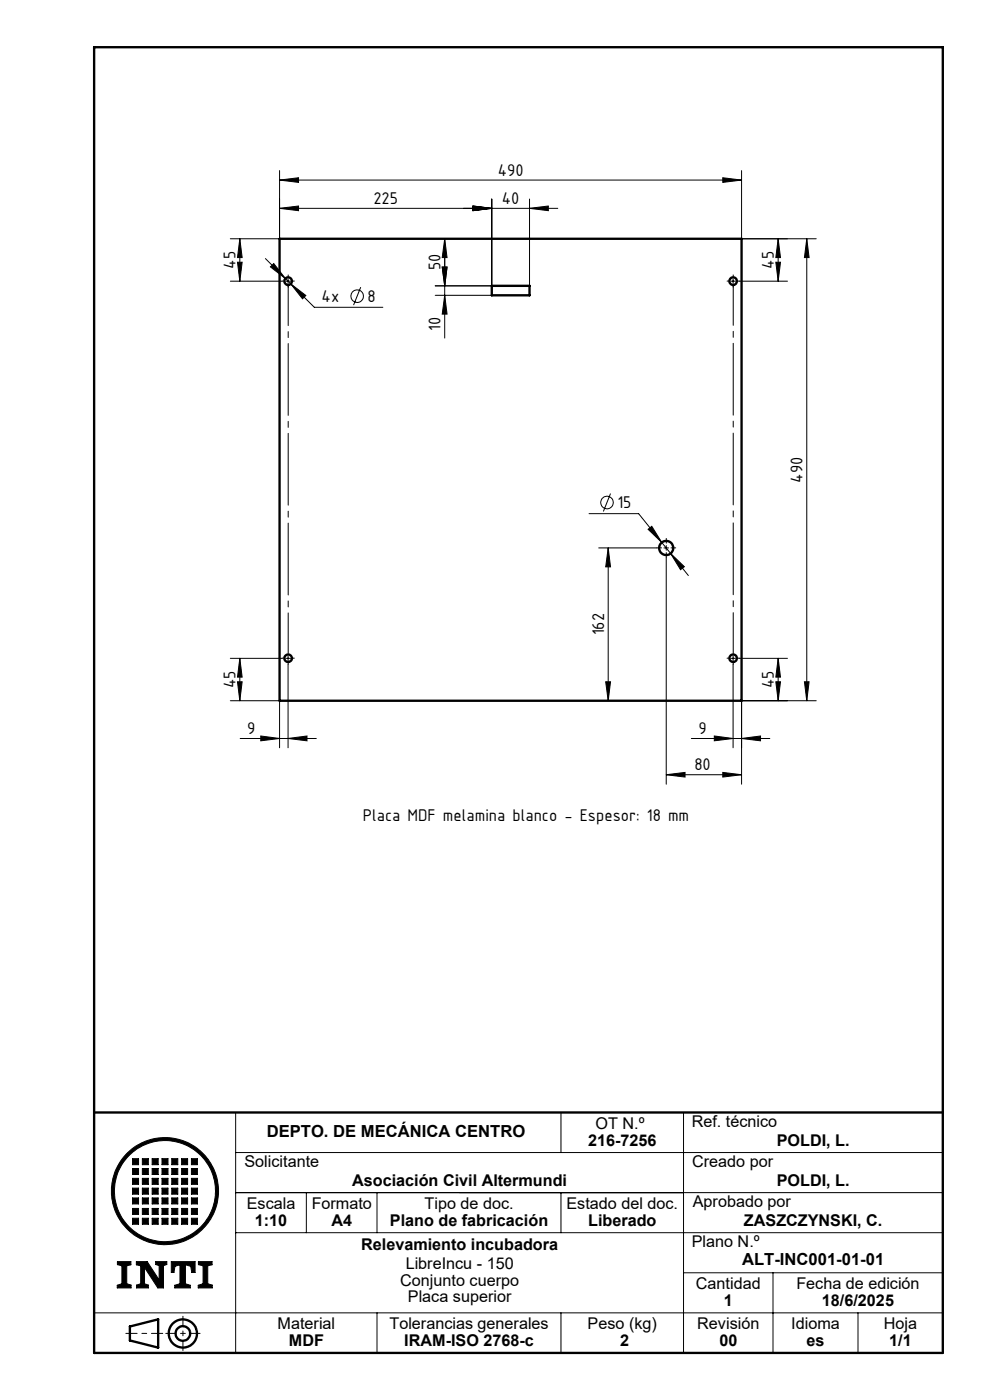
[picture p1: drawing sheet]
<svg xmlns="http://www.w3.org/2000/svg" width="210mm" height="297mm" viewBox="0 0 210 297" stroke-linecap="round" stroke-linejoin="round" font-family="sans-serif">
<g fill="none" stroke="#000" stroke-width=".21">
<path d="M59.3 38.2l4-.5v1zM59.3 36.2v14.5h-10.4M59.3 38.2h98M153.3 37.7l4 .5-4 .5zM157.3 36.2v14.5h15.8M48.9 59.7h10.9M50.4 55.6h1l-.5 4.1zM50.9 50.7v9M50.9 50.7l.5 3.9h-1zM56.3 54.9l5.4 5.3M57.4 56.6l.7-.7 2.4 3.2zM59.3 44.2l4-.5v1z"/>
<path d="M59.3 44.2h59M60.6 59.7h1M61.1 59.2v.9M93.8 56.7h1l-.5 3.9zM94.3 50.7v21M94.3 50.7l.5 3.9h-1zM100.3 43.7l4 .5-4 .5zM104.3 42.2v18.4h-12M112.3 44.2l4-.5v1zM112.3 42.2v18.4M155 59.7h1M155.5 59.2v.9"/>
<path d="M156.8 59.7h10.2M164.6 55.6h1l-.5 4.1zM165.1 50.7v9M165.1 50.7l.5 3.9h-1zM171.1 50.7v98M171.1 50.7l.5 3.9h-1zM61.7 60.2l3.2 2.5-.7 .7zM61.7 60.2l5 5h14.5M76.5 60.9l-1.5 3.8M92.3 62.6h12M94.3 62.6l.5 4h-1zM125 109h10.5l4.9 6.1"/>
<path d="M127 116.2h12.3M129 116.2v32.5M129 116.2l.5 4.1h-1zM129.5 104.7l-1.5 3.8M137.5 112.3l.8-.6 2.1 3.4zM140.4 115.1l1.8 2.3M140.8 116.2h1M141.3 115.7v1M141.3 118.2v48.2M142.2 117.4l3 2.8-.8 .7zM142.2 117.4l3.8 4.7M48.9 139.7h10.9"/>
<path d="M50.9 139.7v9M50.9 139.7l.5 3.9h-1zM60.6 139.7h1M61.1 139.1v1.1M155 139.7h1M155.5 139.1v1.1M156.8 139.7h10.2M165.1 139.7v9M165.1 139.7l.5 3.9h-1zM48.9 148.7h10.4v9.9M50.4 144.6h1l-.5 4.1zM50.9 156.7h16.2"/>
<path d="M55.3 156.1l4 .6-4 .5zM61.1 156.7l4-.6v1.1zM61.1 140.9v17.7M128.5 144.6h1l-.5 4.1zM146.6 156.7h16.7M151.5 156.1l4 .6-4 .5zM155.5 140.9v17.7M157.3 156.7l4-.6v1.1zM164.6 144.6h1l-.5 4.1zM170.6 144.6h1l-.5 4.1zM173.1 148.7h-15.8v17.7M141.3 164.4l4-.5v.9z"/>
<path d="M141.3 164.4h16M153.3 163.9l4 .5-4 .4zM20 236v51M50 236v51M119 236v8.5M149.2 236h-4.2v51M28.1 245.8h1.3v1.3h-1.3zM28.1 247.9h1.3v1.3h-1.3zM28.1 250h1.3v1.2h-1.3zM28.1 252.1h1.3v1.2h-1.3zM28.1 254.1h1.3v1.3h-1.3zM28.1 256.4h1.3v1.2h-1.3z"/>
<path d="M28.1 258.4h1.3v1.3h-1.3zM30.2 245.8h1.3v1.3h-1.3zM30.2 247.9h1.3v1.3h-1.3zM30.2 250h1.3v1.2h-1.3zM30.2 252.1h1.3v1.2h-1.3zM30.2 254.1h1.3v1.3h-1.3zM30.2 256.4h1.3v1.2h-1.3zM30.2 258.4h1.3v1.3h-1.3zM32.3 245.8h1.2v1.3h-1.2zM32.3 247.9h1.2v1.3h-1.2zM32.3 250h1.2v1.2h-1.2zM32.3 252.1h1.2v1.2h-1.2z"/>
<path d="M32.3 254.1h1.2v1.3h-1.2zM32.3 256.4h1.2v1.2h-1.2zM32.3 258.4h1.2v1.3h-1.2zM34.4 245.8h1.2v1.3h-1.2zM34.4 247.9h1.2v1.3h-1.2zM34.4 250h1.2v1.2h-1.2zM34.4 252.1h1.2v1.2h-1.2zM34.4 254.1h1.2v1.3h-1.2zM34.4 256.4h1.2v1.2h-1.2zM34.4 258.4h1.2v1.3h-1.2zM36.4 245.8h1.3v1.3h-1.3zM36.4 247.9h1.3v1.3h-1.3z"/>
<path d="M36.4 250h1.3v1.2h-1.3zM36.4 252.1h1.3v1.2h-1.3zM36.4 254.1h1.3v1.3h-1.3zM36.4 256.4h1.3v1.2h-1.3zM36.4 258.4h1.3v1.3h-1.3zM38.5 245.8h1.3v1.3h-1.3zM38.5 247.9h1.3v1.3h-1.3zM38.5 250h1.3v1.2h-1.3zM38.5 252.1h1.3v1.2h-1.3zM38.5 254.1h1.3v1.3h-1.3zM38.5 256.4h1.3v1.2h-1.3zM38.5 258.4h1.3v1.3h-1.3z"/>
<path d="M40.6 245.8h1.3v1.3h-1.3zM40.6 247.9h1.3v1.3h-1.3zM40.6 250h1.3v1.2h-1.3zM40.6 252.1h1.3v1.2h-1.3zM40.6 254.1h1.3v1.3h-1.3zM40.6 256.4h1.3v1.2h-1.3zM40.6 258.4h1.3v1.3h-1.3zM50 253h150M50 244.5h150M65 253v8.5M80 253v8.5M119 253v8.5"/>
<path d="M20 278.5h180M24.9 267.6h2.9v.7l-.9 .2v3.8l.9 .3v.6h-2.9v-.5l1-.4v-3.8l-1-.2zM28.9 267.6h2.3l2.6 3.9v-3l-.8-.3v-.6h2.4v.6l-.7 .3v4.7h-1.2l-2.8-4.3v3.4l.8 .3v.6h-2.5v-.6l.8-.3v-3.8l-.9-.2zM36.3 267.6h5.1v2.3h-.7l-.2-1.3-1.2-.3v4l1.1 .4v.5h-3.3v-.5l1.1-.4v-4l-1.1 .3-.2 1.3h-.6zM42.1 267.6h2.9v.7l-.9 .2v3.8l.9 .3v.6h-2.9v-.5l1-.4v-3.8l-1-.2zM50 261.5h150M80 278.5v8.5M119 278.5v8.5M145 270h55M164 270v17M182 278.5v8.5"/>
<circle cx="75.8" cy="62.8" r="1.33"/>
<circle cx="128.8" cy="106.6" r="1.34"/>
<circle cx="35" cy="252.7" r="11.4"/>
<circle cx="35" cy="252.7" r="10.7"/>
</g>
<g fill="none" stroke="#000" stroke-width=".5">
<path d="M20 10h180v277h-180zM59.3 50.7h98v98h-98zM104.3 60.6h8v2h-8zM20 236h180M27.6 281.4l5.9-1.5v6l-5.9-1.5z"/>
<circle cx="61.1" cy="59.7" r=".81"/>
<circle cx="155.5" cy="59.7" r=".81"/>
<circle cx="141.3" cy="116.3" r="1.5"/>
<circle cx="61.1" cy="139.6" r=".8"/>
<circle cx="155.5" cy="139.6" r=".8"/>
<circle cx="38.8" cy="282.9" r="3"/>
<circle cx="38.8" cy="282.9" r="1.55"/>
</g>
<path d="M26.7 282.9h7.8" fill="none" stroke="#000" stroke-width=".21" stroke-dasharray="6.1 1 1 1" stroke-dashoffset="3.7"/>
<path d="M38.8 279.2v7.3M35.2 282.9h7.2" fill="none" stroke="#000" stroke-width=".21" stroke-dasharray="6.1 1 1 1" stroke-dashoffset="4"/>
<g fill="#000">
<path d="M24.9 267.6v.7l1 .2v3.8l-1 .4v.5h2.9v-.6l-.9-.3v-3.8l.9-.2v-.7zM36.3 267.6v2.3h.6l.2-1.3 1.1-.3v4l-1.1 .4v.5h3.3v-.5l-1.1-.4v-4l1.2 .3 .2 1.3h.7v-2.3zM42.1 267.6v.7l1 .2v3.8l-1 .4v.5h2.9v-.6l-.9-.3v-3.8l.9-.2v-.7zM28.1 258.4v1.3h1.3v-1.3zM30.2 258.4v1.3h1.3v-1.3zM32.3 258.4v1.3h1.2v-1.3zM34.4 258.4v1.3h1.2v-1.3zM36.4 258.4v1.3h1.3v-1.3zM38.5 258.4v1.3h1.3v-1.3zM40.6 258.4v1.3h1.3v-1.3zM40.6 256.4v1.2h1.3v-1.2zM40.6 254.1v1.3h1.3v-1.3zM38.5 254.1v1.3h1.3v-1.3zM38.5 256.4v1.2h1.3v-1.2zM36.4 256.4v1.2h1.3v-1.2zM36.4 254.1v1.3h1.3v-1.3zM34.4 254.1v1.3h1.2v-1.3zM34.4 256.4v1.2h1.2v-1.2zM32.3 256.4v1.2h1.2v-1.2zM32.3 254.1v1.3h1.2v-1.3zM30.2 254.1v1.3h1.3v-1.3zM30.2 256.4v1.2h1.3v-1.2zM28.1 256.4v1.2h1.3v-1.2zM28.1 254.1v1.3h1.3v-1.3zM28.1 252.1v1.2h1.3v-1.2zM30.2 252.1v1.2h1.3v-1.2zM32.3 252.1v1.2h1.2v-1.2zM34.4 252.1v1.2h1.2v-1.2zM36.4 252.1v1.2h1.3v-1.2zM38.5 252.1v1.2h1.3v-1.2zM40.6 252.1v1.2h1.3v-1.2zM40.6 250v1.2h1.3v-1.2zM38.5 250v1.2h1.3v-1.2zM36.4 250v1.2h1.3v-1.2zM34.4 250v1.2h1.2v-1.2zM32.3 250v1.2h1.2v-1.2zM30.2 250v1.2h1.3v-1.2zM28.1 250v1.2h1.3v-1.2zM28.1 247.9v1.3h1.3v-1.3zM30.2 247.9v1.3h1.3v-1.3zM32.3 247.9v1.3h1.2v-1.3zM34.4 247.9v1.3h1.2v-1.3zM36.4 247.9v1.3h1.3v-1.3zM38.5 247.9v1.3h1.3v-1.3zM40.6 247.9v1.3h1.3v-1.3zM40.6 245.8v1.3h1.3v-1.3zM38.5 245.8v1.3h1.3v-1.3zM36.4 245.8v1.3h1.3v-1.3zM34.4 245.8v1.3h1.2v-1.3zM32.3 245.8v1.3h1.2v-1.3zM30.2 245.8v1.3h1.3v-1.3zM28.1 245.8v1.3h1.3v-1.3zM24.3 252.7a10.7 10.7 0 0 1 21.4 0 10.7 10.7 0 0 1-21.4 0zM23.6 252.7a11.4 11.4 0 0 0 22.8 0 11.4 11.4 0 0 0-22.8 0z" fill-rule="evenodd"/>
<path d="M28.9 267.6h2.3l2.6 3.9v-3l-.8-.3v-.6h2.4v.6l-.7 .3v4.7h-1.2l-2.8-4.3v3.4l.8 .3v.6h-2.5v-.6l.8-.3v-3.8l-.9-.2z" fill-rule="evenodd"/>
</g>
<g fill="none" stroke="#000" stroke-width=".21" stroke-dasharray="15.2 1.3 1.3 1.3">
<path d="M60.1 59.6h-.3M61.1 58.6v-.3M62.1 59.6h.3M154.5 59.6h-.3M155.5 58.6v-.3M156.5 59.6h.3M61.1 60.6v.3M155.5 60.6v.3M140.3 116.2h-1M141.3 115.2v-1M141.3 117.2v1M142.3 116.2h1"/>
<path d="M60.1 139.6h-.3M62.1 139.6h.3M154.5 139.6h-.3M156.5 139.6h.3M61.1 140.6v.3M155.5 140.6v.3"/>
</g>
<path d="M61.1 138.6v-78.1M155.5 138.6v-78.2" fill="none" stroke="#000" stroke-width=".21" stroke-dasharray="15.2 1.3 1.3 1.3" stroke-dashoffset="6.6"/>
<g fill="#000">
<path d="M153.3 37.7l4 .5-4 .5zM59.3 38.2l4-.5v1zM153.3 163.9l4 .5-4 .4zM141.3 164.4l4-.5v.9zM112.3 44.2l4-.5v1zM100.3 43.7l4 .5-4 .5zM100.3 43.7l4 .5-4 .5zM59.3 44.2l4-.5v1zM61.1 156.7l4-.6v1.1zM55.3 156.1l4 .6-4 .5z"/>
<path d="M129 116.2l.5 4.1h-1zM128.5 144.6h1l-.5 4.1zM93.8 56.7h1l-.5 3.9zM94.3 62.6l.5 4h-1zM165.1 50.7l.5 3.9h-1zM164.6 55.6h1l-.5 4.1zM50.9 139.7l.5 3.9h-1zM50.4 144.6h1l-.5 4.1z"/>
<path d="M142.2 117.4l2.2 3.5 .8-.7zM137.5 112.3l2.9 2.8-2.1-3.4zM57.4 56.6l3.1 2.5-2.4-3.2zM61.7 60.2l2.5 3.2 .7-.7zM151.5 156.1l4 .6-4 .5zM157.3 156.7l4-.6v1.1z"/>
<path d="M170.6 144.6h1l-.5 4.1zM171.1 50.7l.5 3.9h-1zM93.8 56.7h1l-.5 3.9zM94.3 50.7l.5 3.9h-1zM164.6 144.6h1l-.5 4.1zM165.1 139.7l.5 3.9h-1zM50.4 55.6h1l-.5 4.1zM50.9 50.7l.5 3.9h-1z"/>
</g>
<g font-size="3.9">
<text x="105.6" y="37.3">490</text>
<text x="79.2" y="43.3">225</text>
<text x="106.5" y="43.3">40</text>
<text x="50" y="57" transform="rotate(-90 50 57)">45</text>
<text x="93.4" y="57.4" transform="rotate(-90 93.4 57.4)">50</text>
<text x="164.2" y="57" transform="rotate(-90 164.2 57)">45</text>
<text x="68.2" y="64">4x</text>
<text x="78" y="64">8</text>
<text x="93.4" y="70.2" transform="rotate(-90 93.4 70.2)">10</text>
<text x="131" y="107.8">15</text>
<text x="170.3" y="102.4" transform="rotate(-90 170.3 102.4)">490</text>
<text x="128.1" y="134.8" transform="rotate(-90 128.1 134.8)">162</text>
<text x="50" y="146" transform="rotate(-90 50 146)">45</text>
<text x="164.2" y="146" transform="rotate(-90 164.2 146)">45</text>
<text x="52.5" y="155.7">9</text>
<text x="148.2" y="155.7">9</text>
<text x="147.3" y="163.4">80</text>
<text x="77" y="174.2">Placa MDF melamina blanco - Espesor: 18 mm</text>
</g>
<g font-size="3.5">
<text x="56.6" y="241.2">DEPTO. DE MECÁNICA CENTRO</text>
<text x="157.4" y="268.5">ALT-INC001-01-01</text>
</g>
<g font-size="3.4">
<text x="126.3" y="239.5">OT N.º</text>
<text x="146.7" y="239.1">Ref. técnico</text>
<text x="124.8" y="243">216-7256</text>
<text x="164.8" y="243">POLDI, L.</text>
<text x="51.9" y="247.5">Solicitante</text>
<text x="74.7" y="251.6">Asociación Civil Altermundi</text>
<text x="146.8" y="247.5">Creado por</text>
<text x="164.8" y="251.6">POLDI, L.</text>
<text x="52.4" y="256.5">Escala</text>
<text x="66.1" y="256.5">Formato</text>
<text x="90" y="256.5">Tipo de doc.</text>
<text x="120.2" y="256.5">Estado del doc.</text>
<text x="147" y="256">Aprobado por</text>
<text x="54.1" y="260">1:10</text>
<text x="70.3" y="260">A4</text>
<text x="82.7" y="260">Plano de fabricación</text>
<text x="124.8" y="260">Liberado</text>
<text x="157.8" y="260">ZASZCZYNSKI, C.</text>
<text x="76.6" y="265.1">Relevamiento incubadora</text>
<text x="86.1" y="269.3">LibreIncu - 150</text>
<text x="146.7" y="264.5">Plano N.º</text>
<text x="84.9" y="272.8">Conjunto cuerpo</text>
<text x="147.6" y="273.5">Cantidad</text>
<text x="168.9" y="273.5">Fecha de edición</text>
<text x="58.9" y="282">Material</text>
<text x="82.6" y="282">Tolerancias generales</text>
<text x="86.5" y="276.3">Placa superior</text>
<text x="124.6" y="282">Peso (kg)</text>
<text x="147.9" y="282">Revisión</text>
<text x="153.5" y="277">1</text>
<text x="167.8" y="282">Idioma</text>
<text x="174.4" y="277">18/6/2025</text>
<text x="187.5" y="282">Hoja</text>
<text x="61.3" y="285.5">MDF</text>
<text x="85.8" y="285.5">IRAM-ISO 2768-c</text>
<text x="131.5" y="285.5">2</text>
<text x="152.6" y="285.5">00</text>
<text x="171.1" y="285.5">es</text>
<text x="188.6" y="285.5">1/1</text>
</g>
</svg>
